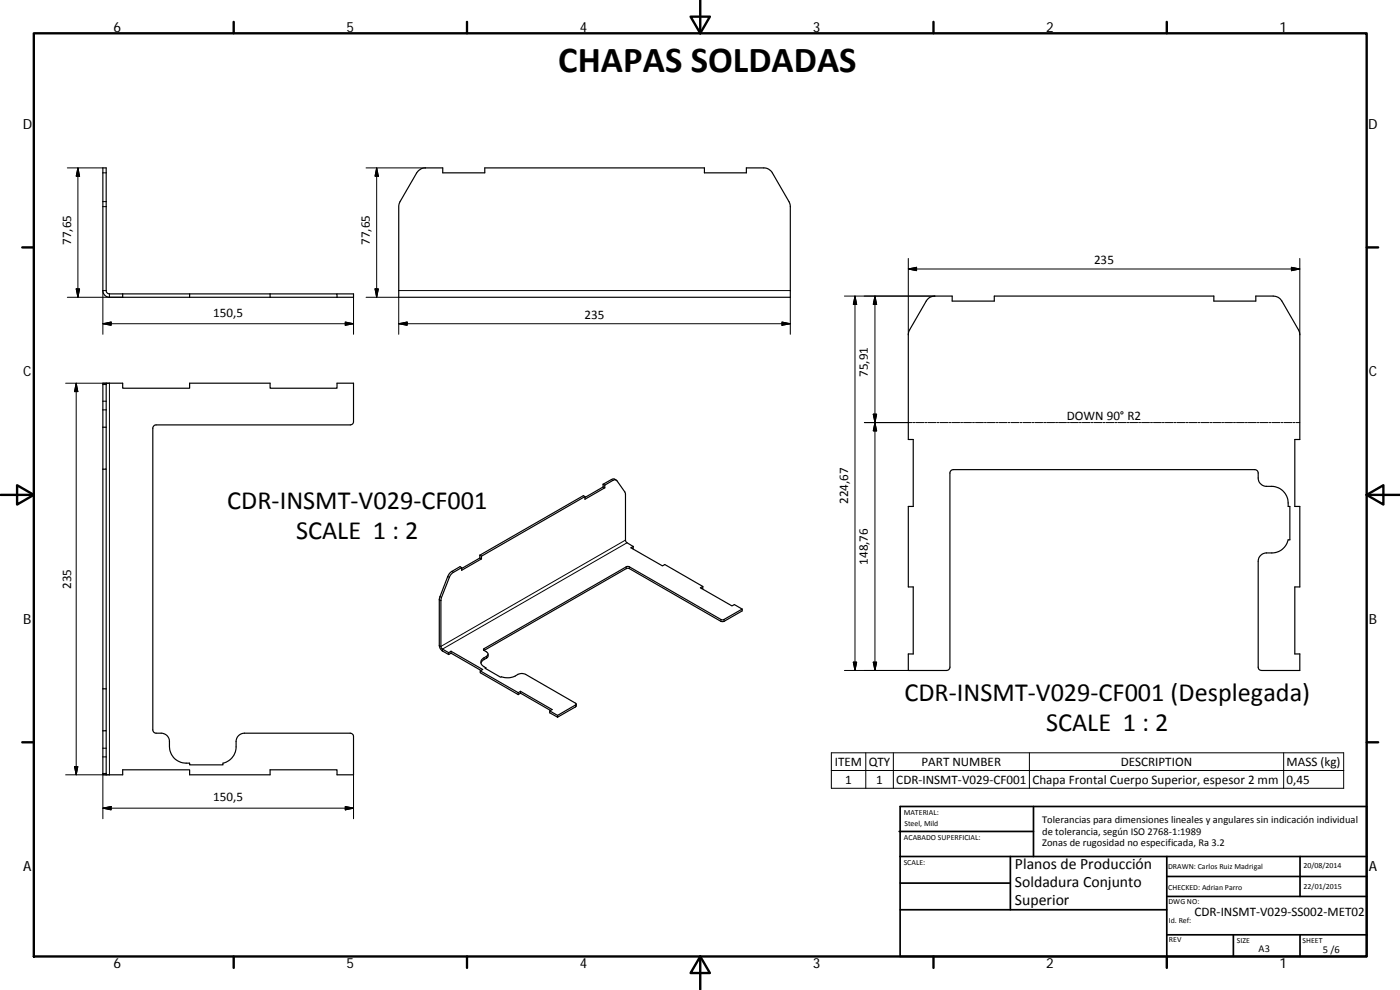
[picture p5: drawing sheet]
<svg xmlns="http://www.w3.org/2000/svg" width="420mm" height="297mm" viewBox="0 0 420 297" stroke-linecap="round" stroke-linejoin="round" font-family="sans-serif">
<g fill="none" stroke="#000" stroke-width=".36">
<path d="M125.5 51.3l1-.7 1.2-.2h5.2v1.5h12.6v-1.5h65.9v1.5h12.6v-1.5h5.2a2.98 2.98 0 0 1 2.6 1.5l5 8.6 .4 1.1v27.6h-117.5v-27.6l.4-1.1zM36.8 88.2h20.1v1M36.8 88.2v1M36.8 88.2h-4.2l-.4-.2-.3-.6v-37h-1v36.8a2 2 0 0 0 1.9 2h73.3v-1h-5M56.9 88.2h24.2M81.1 88.2h20v1M81.1 88.2v1M278.5 89.7l.9-.6 1.2-.3h5.2v1.5h12.6v-1.5h65.9v1.5h12.6v-1.5h5.2a2.96 2.96 0 0 1 2.6 1.5l5 8.7 .4 1.5v31.4h-1.5v20.1h1.5v24.1h-1.5v20.1h1.5v5h-11.5l-.6-.2-.3-.4-.1-32.2a2.51 2.51 0 0 1 2.5-2.5 5.9 5.9 0 0 0 4.9-1.3l1-1.2 .6-1.4h.5v-10h-.5a5.4 5.4 0 0 0-6.5-6.1 2.51 2.51 0 0 1-2.5-2.5l-.1-1.9-.9-.6-91 .1-.5 .9v58.5l-.4 .6-.6 .2h-11.5v-5h1.5v-20.1h-1.5v-24.1h1.5v-20.1h-1.5v-31.4l.4-1.5zM31.9 115h4.9v1.5h20.1v-1.5h24.2v1.5h20v-1.5h5v11.5l-.6 .9-58.6 .1-.5 .1-.4 .5-.1 90.9 .5 .9 2 .1a2.48 2.48 0 0 1 2.5 2.5 5.6 5.6 0 0 0 2 5.5l1.9 .9 2.1 .1v.5h10v-.5a5 5 0 0 0 4-4.9v-1.6a2.51 2.51 0 0 1 2.5-2.5l32.1 .1 .5 .4 .1 .5v11.5h-5v-1.5h-20v1.5h-24.2v-1.5h-20.1v1.5h-4.9M31.9 115h-1v117.5h1M31.9 115v13.2M30.9 128.2h1"/>
<path d="M31.9 128.2v12.6h-1M31.9 140.8v65.9M175.5 149l-.4-.3-31.1 17.9M175.5 149l-31 17.9M181 146.1l-5.5 3.2M181 146.1l.5 .3M181 145.3v.8M181 145.3l.5 .3M181.5 146.4l-6 3.4v-.8M181.5 145.6v.8M181.5 145.6l2.4-1.5 1-.1 2.6 3.6 .2 .7v13.9l.4 .6 1.9 1.2M184.9 144.1l-1-.4-2.9 1.6"/>
<path d="M138.5 170.3l-.4-.3-3.2 2-3 7.3-.1 14.4a2.11 2.11 0 0 0 1 1.6l1.9 1.1M138.5 170.3l-2.7 1.6-.6 .7-2.9 7.3 .1 14.3 .3 .5 2 1.1M144 167.4l.5 .3M144 166.6v.8M144 166.6l.5 .3M144 167.4l-5.5 3.2M144.5 167.7l-6 3.4v-.8M144.5 166.9v.8M190 164v.5l-.2 .1M190 164l-.7 .4 9.5 5.4 .7-.4 11.4 6.6M210.9 176v.5l-.2 .1M210.9 176l-.7 .4 9.5 5.4 .7-.4 2.3 1.4"/>
<path d="M134.7 195.8v.6M134.7 196.4l.7-.4 9 5.2M135.4 195.4l-.7 .4M135.4 195.4l9.5 5.5-.8 .4M135.4 195.4v.6M145.3 195.2l.7 .4a.72 .72 0 0 1 .5 .7 .72 .72 0 0 1-.5 .6 1.92 1.92 0 0 0-1.7 2l.4 .8 1.1 .6M146.5 196.3l-.2 1-1.3 .8-.7 .9M222.7 182.8v.5l-5.4 3.1h-.9l-27.5-15.8-.7-.1-42.9 24.7M222.7 182.8l-5.5 3.1h-.7l-27.7-15.9h-.7l-42.8 24.6-.2 .4 .2 .2M30.9 206.7h1M31.9 206.7v12.6h-1M31.9 219.3v13.2"/>
<path d="M144.1 201.3v.5l11.4 6.6M144.1 201.3l11.4 6.5M145.8 200.3v.3M145.8 200.3l-.3 .2 4.8 2.7h.5a6 6 0 0 0 5.1-1l.8-.1 1.1 .3 15.1 8.7-.1 .4-5.5 3.2M155.5 207.8v.6M155.5 208.4l.7-.4 9 5.2M156.2 207.4l-.7 .4M156.2 207.4l9.5 5.5-.7 .4M156.2 207.4v.6M165 213.3v.6l2.3 1.3M165 213.3l2.3 1.4M167.3 214.7v.5"/>
<path d="M172.9 211.2l-.2 .9-5.4 3.1"/>
</g>
<g fill="none" stroke="#000" stroke-width=".3">
<path d="M20.2 50.4h10.7M23.4 50.4v38.8M23.4 50.4l.5 2.5h-1zM30.9 51.9h1M109.9 50.4h17.8M113 50.4v38.8M113 50.4l.5 2.5h-.9zM30.9 60.5h1M30.9 62h1M272.6 77.5v23M390.1 77.5v23M20.2 89.2h16.6"/>
<path d="M22.9 86.7h1l-.5 2.5zM30.9 97.1l2.4-.5v1zM30.9 97.1h75.2M31.9 87.2h-1v13.1M32.8 88.2v1M103.6 96.6l2.5 .5-2.5 .5zM106.1 89.2v11.1M109.9 89.2h9.8v11.1M112.6 86.7h.9l-.5 2.5zM119.7 97.1l2.5-.5v1zM119.7 97.1h117.5M119.7 87.2h117.5"/>
<path d="M234.7 96.6l2.5 .5-2.5 .5zM237.2 89.2v11.1M253.4 88.8h27.2M256.6 88.8v112.4M256.6 88.8l.5 2.5h-1zM262.6 88.8v112.4M262.6 88.8l.5 2.5h-1zM272.6 80.7l2.5-.5v1zM272.6 80.7h117.5M387.6 80.2l2.5 .5-2.5 .5zM19.7 115h13.1v117.5h-13.1M22.9 115l.5 2.5h-1z"/>
<path d="M22.9 115v117.5M30.9 115.4h1M30.9 120.4h1M30.9 123h1M262.1 124.3h1l-.5 2.5zM262.6 126.8l.5 2.5h-1zM273.8 126.8h-14.4M274.1 126.8h.6M274.9 126.8h2.4M277.6 126.8h.6M278.5 126.8h2.4M281.2 126.8h.6"/>
<path d="M282.1 126.8h2.3M284.7 126.8h.6M285.6 126.8h2.4M288.3 126.8h.6M289.2 126.8h2.4M291.9 126.8h.5M292.8 126.8h2.3M295.4 126.8h.6M296.3 126.8h2.4M299 126.8h.6M299.9 126.8h2.3M302.6 126.8h.5"/>
<path d="M303.5 126.8h2.3M306.1 126.8h.6M307 126.8h2.4M309.7 126.8h.5M310.6 126.8h2.3M313.2 126.8h.6M314.1 126.8h2.4M316.8 126.8h.6M317.7 126.8h2.4M320.4 126.8h.6M321.3 126.8h2.3M323.9 126.8h.6"/>
<path d="M324.8 126.8h2.4M327.5 126.8h.6M328.4 126.8h2.3M331 126.8h.6M331.9 126.8h2.4M334.6 126.8h.6M335.5 126.8h2.4M338.1 126.8h.7M339 126.8h2.4M341.7 126.8h.6M342.6 126.8h2.4M345.3 126.8h.6"/>
<path d="M346.2 126.8h2.3M348.8 126.8h.6M349.7 126.8h2.4M352.4 126.8h.6M353.3 126.8h2.4M355.9 126.8h.7M356.8 126.8h2.4M359.5 126.8h.6M360.4 126.8h2.4M363.1 126.8h.6M364 126.8h2.3M366.6 126.8h.6"/>
<path d="M367.5 126.8h2.4M370.2 126.8h.6M371.1 126.8h2.4M373.7 126.8h.7M374.6 126.8h2.4M377.3 126.8h.6M378.2 126.8h2.4M380.9 126.8h.6M381.8 126.8h2.3M384.5 126.8h.5M385.3 126.8h2.4M388 126.8h.6"/>
<path d="M388.9 126.8h1.2M183.5 143.9l.4 .2M131.8 180l.5 .2M132 179l.5 .3M134.4 173l.5 .2M135.6 171.4l.5 .3M187.7 162.1l-55.4 31.9-.5-.3M187.9 170.1v.5M188.2 162.9l-55.4 31.9v.5M188.9 170.1v.5M145.3 194.6v.6M145.3 197.4v.5"/>
<path d="M146 196.9v.6M216.4 185.9v.5M217.3 185.9v.5M256.1 198.7h1l-.5 2.5zM262.1 198.7h1l-.5 2.5zM172.7 211.5v.6M253.4 201.2h19.2M22.4 230h1l-.5 2.5zM30.9 224.5h1M30.9 227.1h1M31.9 232.1h-1v13.6M106.1 232.5v13.2"/>
<path d="M249.5 225.9h153.8v10.6h-153.8zM249.5 231.2h153.8M259.8 225.9v10.6M268.1 225.9v10.6M308.9 225.9v10.6M385.2 225.9v10.6M30.9 242.5l2.4-.5v1zM30.9 242.5h75.2M103.6 242l2.5 .5-2.5 .5z"/>
</g>
<g fill="none" stroke="#000" stroke-width=".71">
<path d="M10.1 10h400.1v277h-400.1zM70.1 6.6v3.4M140.2 6.6v3.4M207.3 5h5.8l-2.9 5zM210.2 0v10M280.2 6.6v3.4M350.2 6.6v3.4M6.7 74.2h3.4M410.2 74.2h3.4M.2 148.5h9.9M5.1 145.6l5 2.9-5 2.9zM410.2 148.5l5-2.9v5.8z"/>
<path d="M410.2 148.5h9.9M6.7 222.7h3.4M410.2 222.7h3.4M70.1 287v3.4M140.2 287v3.4M210.2 287l2.9 5h-5.8zM210.2 287v10M280.2 287v3.4M350.2 287v3.4"/>
</g>
<g fill="none" stroke="#000" stroke-width=".51">
<path d="M269.8 249.5h40.4M270.1 257h140.1M270.1 242h140.1v45h-140.1zM303.2 257v16M310.2 242v15M350.2 257v30M390.2 257v12M270.1 273h80.1M270.1 265h33.1M350.2 269h60M350.2 263h60M350.2 280.5h60"/>
<path d="M370.2 280.5v6.5M390.2 280.5v6.5"/>
</g>
<g fill="#000" stroke="#000" stroke-width=".3">
<path d="M23.4 50.4l.5 2.5h-1zM113 50.4l.5 2.5h-.9zM22.9 86.7h1l-.5 2.5zM30.9 97.1l2.4-.5v1zM103.6 96.6l2.5 .5-2.5 .5zM112.6 86.7h.9l-.5 2.5zM119.7 97.1l2.5-.5v1zM234.7 96.6l2.5 .5-2.5 .5zM256.6 88.8l.5 2.5h-1zM262.6 88.8l.5 2.5h-1zM272.6 80.7l2.5-.5v1zM387.6 80.2l2.5 .5-2.5 .5z"/>
<path d="M22.9 115l.5 2.5h-1zM262.1 124.3h1l-.5 2.5zM262.6 126.8l.5 2.5h-1zM256.1 198.7h1l-.5 2.5zM262.1 198.7h1l-.5 2.5zM22.4 230h1l-.5 2.5zM30.9 242.5l2.4-.5v1zM103.6 242l2.5 .5-2.5 .5z"/>
</g>
<text font-size="11" x="167.5" y="21.6">CHAPAS SOLDADAS</text>
<g font-size="7.9">
<text x="68.2" y="152.7">CDR‐INSMT‐V029‐CF001</text>
<text x="88.9" y="161.7">SCALE 1 : 2</text>
<text x="271.5" y="210.4">CDR‐INSMT‐V029‐CF001 (Desplegada)</text>
<text x="313.9" y="219.4">SCALE 1 : 2</text>
</g>
<g font-size="4.7">
<text x="304.6" y="260.8">Planos de Producción</text>
<text x="304.6" y="266.2">Soldadura Conjunto</text>
<text x="304.6" y="271.6">Superior</text>
</g>
<g font-size="4.2">
<text x="34" y="9.6">6</text>
<text x="104" y="9.6">5</text>
<text x="174" y="9.6">4</text>
<text x="244" y="9.6">3</text>
<text x="314" y="9.6">2</text>
<text x="384" y="9.6">1</text>
<text x="6.8" y="38.7">D</text>
<text x="410.6" y="38.7">D</text>
<text x="7" y="112.9">C</text>
<text x="410.8" y="112.9">C</text>
<text x="7" y="187.1">B</text>
<text x="410.8" y="187.1">B</text>
<text x="7" y="261.3">A</text>
<text x="410.8" y="261.3">A</text>
<text x="34" y="290.4">6</text>
<text x="104" y="290.4">5</text>
<text x="174" y="290.4">4</text>
<text x="244" y="290.4">3</text>
<text x="314" y="290.4">2</text>
<text x="384" y="290.4">1</text>
</g>
<g font-size="3.9">
<text x="21.3" y="73.5" transform="rotate(-90 21.3 73.5)">77,65</text>
<text x="111" y="73.5" transform="rotate(-90 111 73.5)">77,65</text>
<text x="328.3" y="79.2">235</text>
<text x="64" y="95">150,5</text>
<text x="175.5" y="95.6">235</text>
<text x="260.5" y="113.1" transform="rotate(-90 260.5 113.1)">75,91</text>
<text x="320.2" y="126">DOWN 90° R2</text>
<text x="254.5" y="151.2" transform="rotate(-90 254.5 151.2)">224,67</text>
<text x="260.5" y="169.4" transform="rotate(-90 260.5 169.4)">148,76</text>
<text x="21.3" y="176.7" transform="rotate(-90 21.3 176.7)">235</text>
<text x="250.5" y="229.8">ITEM</text>
<text x="260.7" y="229.8">QTY</text>
<text x="276.6" y="229.8">PART NUMBER</text>
<text x="336.3" y="229.8">DESCRIPTION</text>
<text x="386.1" y="229.9">MASS (kg)</text>
<text x="253.7" y="235.1">1</text>
<text x="263" y="235.1">1</text>
<text x="269" y="235.1">CDR‐INSMT‐V029‐CF001</text>
<text x="309.8" y="235.2">Chapa Frontal Cuerpo Superior, espesor 2 mm</text>
<text x="386.1" y="235.1">0,45</text>
<text x="64" y="240.4">150,5</text>
<text x="358.5" y="274.9">CDR‐INSMT‐V029‐SS002‐MET02</text>
</g>
<g font-size="3.1">
<text x="312.8" y="246.8">Tolerancias para dimensiones lineales y angulares sin indicación individual</text>
<text x="312.8" y="250.4">de tolerancia, según ISO 2768‐1:1989</text>
<text x="312.8" y="254">Zonas de rugosidad no especificada, Ra 3.2</text>
<text x="377.7" y="285.6">A3</text>
<text x="397" y="285.9">5 /6</text>
</g>
<g font-size="2.4">
<text x="271.2" y="244.4">MATERIAL:</text>
<text x="271.3" y="251.9">ACABADO SUPERFICIAL:</text>
<text x="271.4" y="247.9">Steel, Mild</text>
<text x="271.2" y="259.7">SCALE:</text>
<text x="350.6" y="260.8">DRAWN: Carlos Ruiz Madrigal</text>
<text x="391.2" y="260.6">20/08/2014</text>
<text x="350.6" y="267">CHECKED: Adrian Parro</text>
<text x="391.2" y="266.6">22/01/2015</text>
<text x="350.7" y="271.4">DWG NO:</text>
<text x="350.8" y="276.8">Id. Ref:</text>
<text x="350.8" y="282.8">REV</text>
<text x="371.2" y="282.9">SIZE</text>
<text x="390.9" y="282.9">SHEET</text>
</g>
</svg>
